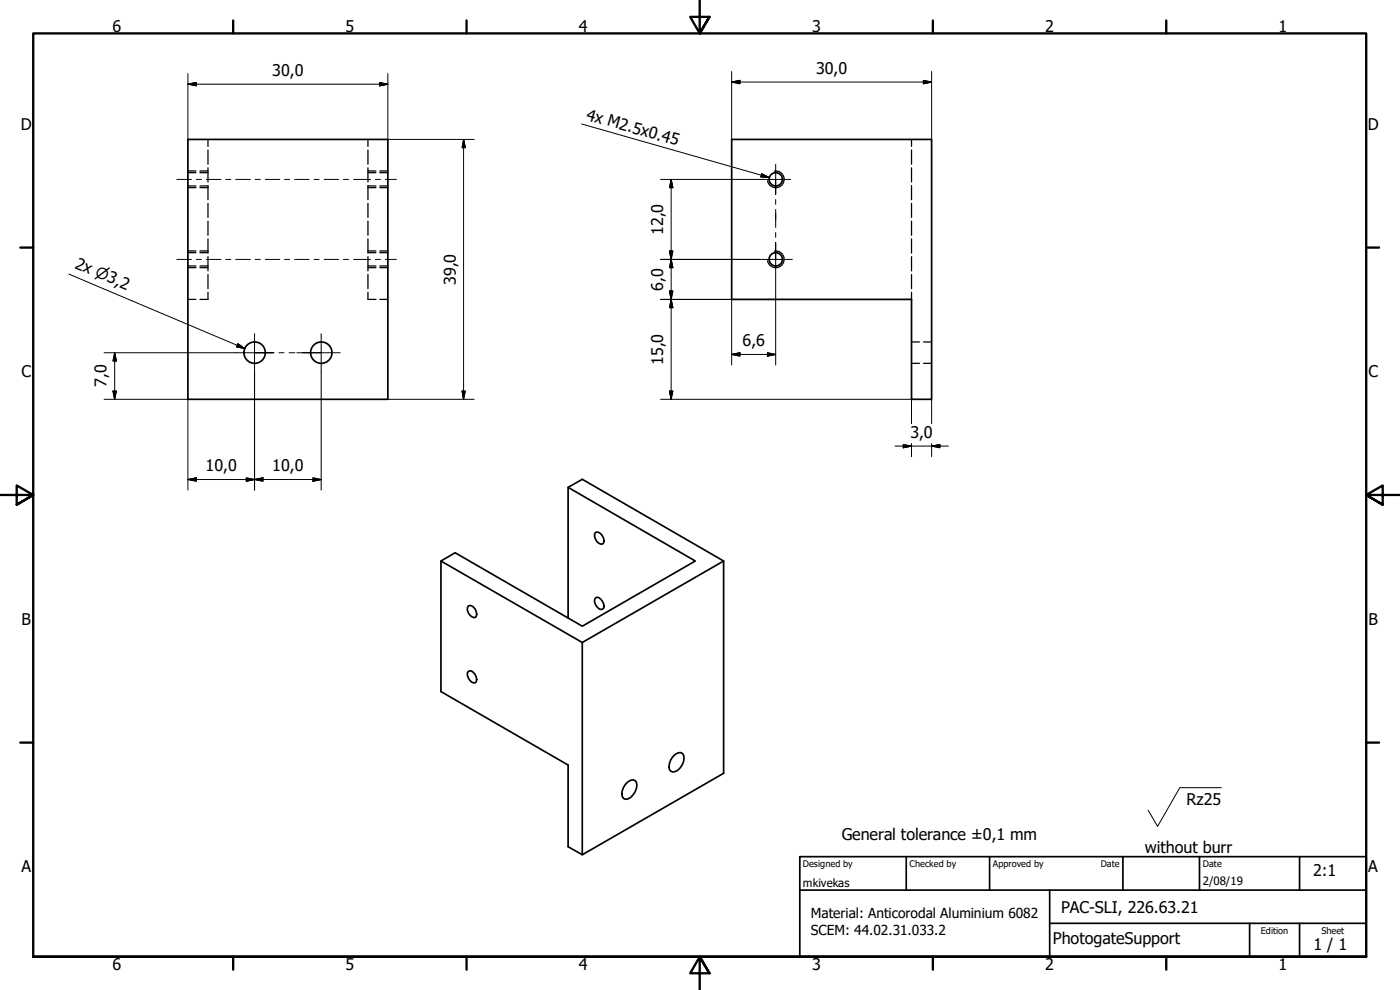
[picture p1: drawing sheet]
<svg xmlns="http://www.w3.org/2000/svg" width="420mm" height="297mm" viewBox="0 0 420 297" stroke-linecap="round" stroke-linejoin="round" font-family="sans-serif">
<!-- layer: Visible (ISO) -->
<g fill="none" stroke="#000" stroke-width=".51">
<path d="M56.4 41.8h60v78h-60zM219.6 41.8h60v78h-6v-30h-54zM170.5 146.2l38.2 22.1-33.9 19.6-38.2-22.1-4.3 2.5M178.7 159.8a1.58 1.58 0 0 1 2.1 1 1.71 1.71 0 0 1 0 2.4 2.43 2.43 0 0 1-2.1-3.4zM178.7 179.4a1.46 1.46 0 0 1 2.1 1 1.64 1.64 0 0 1 0 2.4 2.4 2.4 0 0 1-2.1-3.4zM217.2 168.3l-42.4 24.5v63.7M140.5 181.8a1.8 1.8 0 0 1 2.4 1.8l.2 .7-.5 1a2.43 2.43 0 0 1-2.1-3.5zM170.5 185.5v-39.3l4.3-2.4 42.4 24.5v63.7l-42.4 24.5-4.3-2.5v-24.5l-38.2-22v-39.2l42.5 24.5M140.5 201.5a1.46 1.46 0 0 1 2.1 .9 1.81 1.81 0 0 1 0 2.4 2.4 2.4 0 0 1-2.1-3.3zM188.5 234.6l1.5-.6a1.71 1.71 0 0 1 1 2.5 4.4 4.4 0 0 1-3.2 3.3 1.8 1.8 0 0 1-1-2.6l.3-1zM201.9 227.1a2.3 2.3 0 0 1 2.9-1.1 3.9 3.9 0 0 1-2.2 5.5l-.7 .1-.6-.2a3.3 3.3 0 0 1 .6-4.3z"/>
<circle cx="232.8" cy="53.8" r="2"/>
<circle cx="232.8" cy="77.8" r="2"/>
<circle cx="76.4" cy="105.8" r="3.2"/>
<circle cx="96.4" cy="105.8" r="3.2"/>
</g>
<!-- layer: Hidden (ISO) -->
<g fill="none" stroke="#000" stroke-width=".38">
<path d="M56.4 51.8h2.4M56.4 55.8h2.4M56.4 51.3h2.4M56.4 56.3h2.4M60 51.8h2.4M60 55.8h2.4M60 51.3h2.4M60 56.3h2.4M62.4 41.8v2.1M62.4 45v4.3M62.4 50.3v4.3M62.4 55.7v4.2"/>
<path d="M110.4 41.8v2.1M110.4 45v4.3M110.4 50.3v4.3M110.4 55.7v4.2M110.4 51.8h2.4M110.4 55.8h2.4M110.4 51.3h2.4M110.4 56.3h2.4M114 51.8h2.4M114 55.8h2.4M114 51.3h2.4M114 56.3h2.4"/>
<path d="M273.6 41.8v2.1M273.6 45v4.3M273.6 50.3v4.3M273.6 55.7v4.2M56.4 75.8h2.4M56.4 79.8h2.4M56.4 75.3h2.4M60 75.8h2.4M60 79.8h2.4M60 75.3h2.4M62.4 61v4.3M62.4 66.3v4.3"/>
<path d="M62.4 71.7v4.2M62.4 77v4.3M110.4 61v4.3M110.4 66.3v4.3M110.4 71.7v4.2M110.4 77v4.3M110.4 75.8h2.4M110.4 79.8h2.4M110.4 75.3h2.4M114 75.8h2.4M114 79.8h2.4M114 75.3h2.4"/>
<path d="M273.6 61v4.3M273.6 66.3v4.3M273.6 71.7v4.2M273.6 77v4.3M56.4 89.8h2.4M56.4 80.3h2.4M60 80.3h2.4M62.4 87.7v2.1h-2.4M62.4 82.3v4.3M110.4 87.7v2.1h2.4M110.4 82.3v4.3M110.4 80.3h2.4"/>
<path d="M114 89.8h2.4M114 80.3h2.4M273.6 82.3v4.3M273.6 87.7v2.1M273.6 102.6h2.4M273.6 109h2.4M277.2 102.6h2.4M277.2 109h2.4"/>
</g>
<!-- layer: Visible Narrow (ISO) -->
<path d="M232.4 51.3a2.51 2.51 0 0 1 2.9 2.1 2.51 2.51 0 0 1-2 2.9 2.51 2.51 0 0 1-2.9-2.1M232.4 75.3a2.51 2.51 0 0 1 2.9 2.1 2.51 2.51 0 0 1-2 2.9 2.51 2.51 0 0 1-2.9-2.1" fill="none" stroke="#000" stroke-width=".38"/>
<!-- layer: Border (ISO) -->
<g fill="none" stroke="#000" stroke-width=".7">
<path d="M70 6.1v3.9M140 6.1v3.9M210 0v10l-2.9-4.9h5.8l-2.9 4.9 2.9-4.9M280 6.1v3.9M350 6.1v3.9M6.1 74.3h3.9M410 74.3h3.9M0 148.5h10l-5-2.8v5.7l5-2.9-5 2.9M420 148.5h-10l5-2.8v5.7l-5-2.9 5 2.9M6.1 222.8h3.9M410 222.8h3.9M10 287.1v-277.1h400v277.1h-400h400"/>
<path d="M70 287.1v3.8M140 287.1v3.8M212.9 292l-2.9-4.9 2.9 4.9h-5.8l2.9-4.9v9.9M280 287.1v3.8M350 287.1v3.8"/>
</g>
<!-- layer: Title (ISO) -->
<path d="M240 257h170v30.1h-170zM272 257v10.1M297 257v10.1M337 257v10.1M360 257v10.1M390 257v10.1M240 267.1h170M315 277h95M315 267.1v20M375 277v10.1M390 277v10.1" fill="none" stroke="#000" stroke-width=".51"/>
<!-- layer: Dimension (ISO) -->
<g fill="none" stroke="#000" stroke-width=".3">
<path d="M56.4 25.3l2.5-.5v1zM56.4 25.3h60M56.4 22.1v19.7M113.9 24.8l2.5 .5-2.5 .5zM116.4 22.1v19.7h25.9M219.6 24.6l2.5-.5v1zM219.6 24.6h60M219.6 21.4v20.4M277.1 24.1l2.5 .5-2.5 .5zM279.6 21.4v20.4M139.1 41.8l.5 2.5h-.9zM139.1 41.8v78"/>
<path d="M198.2 53.8h30.1M201.4 53.8l.5 2.5h-1zM201.4 53.8v66M198.2 77.8h29.6M200.9 75.3h1l-.5 2.5zM201.4 77.8l.5 2.5h-1zM198.2 89.8h75.4M200.9 87.3h1l-.5 2.5zM201.4 89.8l.5 2.5h-1zM219.6 89.8v19.7M232.8 82.8v26.7M31.2 119.8h25.2v27.3"/>
<path d="M31.2 105.8h39.5M33.9 117.3h1l-.5 2.5zM34.4 105.8l.5 2.5h-1zM34.4 105.8v14M76.4 111.5v35.6M96.4 111.5v35.6M116.4 119.8h25.9M138.7 117.3h.9l-.5 2.5zM198.2 119.8h75.4v7.3M200.9 117.3h1l-.5 2.5zM219.6 106.3l2.5-.5v1.1zM219.6 106.3h13.2"/>
<path d="M230.3 105.8l2.5 .5-2.5 .6zM279.6 119.8v7.3M268.6 133.8h16M271.1 133.4l2.5 .4-2.5 .6zM273.6 133.1v3.9M279.6 133.8l2.5-.4v1zM279.6 133.1v3.9M56.4 143.9l2.5-.5v1zM56.4 143.9h40M73.9 143.4l2.5 .5-2.5 .5zM76.4 143.9l2.5-.5v1zM93.9 143.4l2.5 .5-2.5 .5z"/>
</g>
<g fill="#000" stroke="#000" stroke-width=".3">
<path d="M56.4 25.3l2.5-.5zM56.4 25.3l2.5-.5v1zM113.9 25.8l2.5-.5zM113.9 24.8l2.5 .5-2.5 .5zM219.6 24.6l2.5-.5zM219.6 24.6l2.5-.5v1zM277.1 25.1l2.5-.5zM277.1 24.1l2.5 .5-2.5 .5zM139.1 41.8l.5 2.5zM139.1 41.8l.5 2.5h-.9zM201.4 53.8l.5 2.5zM201.4 53.8l.5 2.5h-1z"/>
<path d="M200.9 75.3l.5 2.5zM200.9 75.3h1l-.5 2.5zM200.9 87.3l.5 2.5zM200.9 87.3h1l-.5 2.5zM201.4 77.8l.5 2.5zM201.4 77.8l.5 2.5h-1zM201.4 89.8l.5 2.5zM201.4 89.8l.5 2.5h-1zM33.9 117.3l.5 2.5zM33.9 117.3h1l-.5 2.5zM34.4 105.8l.5 2.5zM34.4 105.8l.5 2.5h-1z"/>
<path d="M138.7 117.3l.4 2.5zM138.7 117.3h.9l-.5 2.5zM200.9 117.3l.5 2.5zM200.9 117.3h1l-.5 2.5zM219.6 106.3l2.5-.5zM219.6 106.3l2.5-.5v1.1zM230.3 106.9l2.5-.6zM230.3 105.8l2.5 .5-2.5 .6zM271.1 134.4l2.5-.6zM271.1 133.4l2.5 .4-2.5 .6zM279.6 133.8l2.5-.4zM279.6 133.8l2.5-.4v1z"/>
<path d="M56.4 143.9l2.5-.5zM56.4 143.9l2.5-.5v1zM73.9 144.4l2.5-.5zM73.9 143.4l2.5 .5-2.5 .5zM76.4 143.9l2.5-.5zM76.4 143.9l2.5-.5v1zM93.9 144.4l2.5-.5zM93.9 143.4l2.5 .5-2.5 .5z"/>
</g>
<!-- layer: Center Mark (ISO) -->
<g fill="none" stroke="#000" stroke-width=".3">
<path d="M228.3 53.8h9M232.8 49.3v9v-4.5M232.8 59.9v1.4M227.8 77.8h10M232.8 72.8v5v-5M232.8 62.9v5.3M232.8 69.8v1.4M232.8 77.8v5M76.4 100.1v5.7h-5.7M76.4 105.8v5.7M82.1 105.8h-5.7h5.8M83.7 105.8h1.5"/>
<path d="M86.7 105.8h1.8M90.7 105.8h11.4M96.4 100.1v5.7h-7.3M96.4 105.8v5.7"/>
</g>
<!-- layer: Symbol (ISO) -->
<path d="M174.6 37.2l56.3 16.1M228.6 52.1l2.3 1.2-2.6-.2zM20.6 82.2l52.9 22.4M71.4 103.1l2.1 1.5-2.5-.5zM366.5 236.3h-12.4l-6.7 11.7-2.8-4.9" fill="none" stroke="#000" stroke-width=".3"/>
<path d="M228.3 53.1l2.6 .2zM228.6 52.1l2.3 1.2-2.6-.2zM71 104.1l2.5 .5zM71.4 103.1l2.1 1.5-2.5-.5z" fill="#000" stroke="#000" stroke-width=".3"/>
<!-- layer: Centerline (ISO) -->
<g fill="none" stroke="#000" stroke-width=".3">
<path d="M53.1 53.8h4.4M58.9 53.8h1.6M61.9 53.8h4.4M67.8 53.8h1.5M70.7 53.8h4.4M76.6 53.8h1.5M79.6 53.8h4.3M85.4 53.8h1.5M88.5 53.8h4.3M94.2 53.8h1.6M97.3 53.8h4.3M103.1 53.8h1.5"/>
<path d="M106.1 53.8h5.1M112.6 53.8h1.6M115.6 53.8h3.3M53.1 77.8h4.4M58.9 77.8h1.6M61.9 77.8h4.4M67.8 77.8h1.5M70.7 77.8h4.4M76.6 77.8h1.5M79.6 77.8h4.3M85.4 77.8h1.5M88.5 77.8h4.3"/>
<path d="M94.2 77.8h1.6M97.3 77.8h4.3M103.1 77.8h1.5M106.1 77.8h5.1M112.6 77.8h1.6M115.6 77.8h3.3"/>
</g>
<g font-size="4.8">
<text x="33.7" y="9.6">6</text>
<text x="103.7" y="9.6">5</text>
<text x="173.7" y="9.6">4</text>
<text x="243.7" y="9.6">3</text>
<text x="313.7" y="9.6">2</text>
<text x="383.7" y="9.6">1</text>
<text x="81.7" y="22.8">30,0</text>
<text x="244.9" y="22.3">30,0</text>
<text x="175.7" y="35.9" transform="rotate(16 175.7 35.9)">4x M2.5x0.45</text>
<text x="6.2" y="38.9">D</text>
<text x="410.5" y="38.9">D</text>
<text x="199" y="70.5" transform="rotate(-90 199 70.5)">12,0</text>
<text x="22.3" y="80.3" transform="rotate(23 22.3 80.3)">2x ⌀3,2</text>
<text x="136.8" y="85.5" transform="rotate(-90 136.8 85.5)">39,0</text>
<text x="199" y="87.2" transform="rotate(-90 199 87.2)">6,0</text>
<text x="222.8" y="103.9">6,6</text>
<text x="6.4" y="113.1">C</text>
<text x="199" y="109.5" transform="rotate(-90 199 109.5)">15,0</text>
<text x="410.7" y="113.1">C</text>
<text x="32" y="116.2" transform="rotate(-90 32 116.2)">7,0</text>
<text x="273.2" y="131.5">3,0</text>
<text x="61.7" y="141.5">10,0</text>
<text x="81.7" y="141.5">10,0</text>
<text x="6.4" y="187.4">B</text>
<text x="410.7" y="187.4">B</text>
<text x="356.1" y="241.5">Rz25</text>
<text x="252.6" y="252">General tolerance ±0,1 mm</text>
<text x="343.6" y="255.9">without burr</text>
<text x="6.4" y="261.7">A</text>
<text x="394.1" y="262.8">2:1</text>
<text x="410.7" y="261.7">A</text>
<text x="318.5" y="273.9">PAC-SLI, 226.63.21</text>
<text x="316" y="283.4">PhotogateSupport</text>
<text x="394.2" y="285">1 / 1</text>
<text x="33.7" y="290.9">6</text>
<text x="103.7" y="290.9">5</text>
<text x="173.7" y="290.9">4</text>
<text x="243.7" y="290.9">3</text>
<text x="313.7" y="290.9">2</text>
<text x="383.7" y="290.9">1</text>
</g>
<g font-size="4.1">
<text x="243.3" y="275.4">Material: Anticorodal Aluminium 6082</text>
<text x="243.3" y="280.4">SCEM: 44.02.31.033.2</text>
</g>
<g font-size="3.4">
<text x="241" y="266">mkivekas</text>
<text x="361" y="265.5">2/08/19</text>
</g>
<g font-size="2.7">
<text x="241" y="260.1">Designed by</text>
<text x="273" y="260.1">Checked by</text>
<text x="298" y="260.1">Approved by</text>
<text x="330.3" y="260">Date</text>
<text x="361" y="260">Date</text>
<text x="378.4" y="280.1">Edition</text>
<text x="396.6" y="280.1">Sheet</text>
</g>
</svg>
